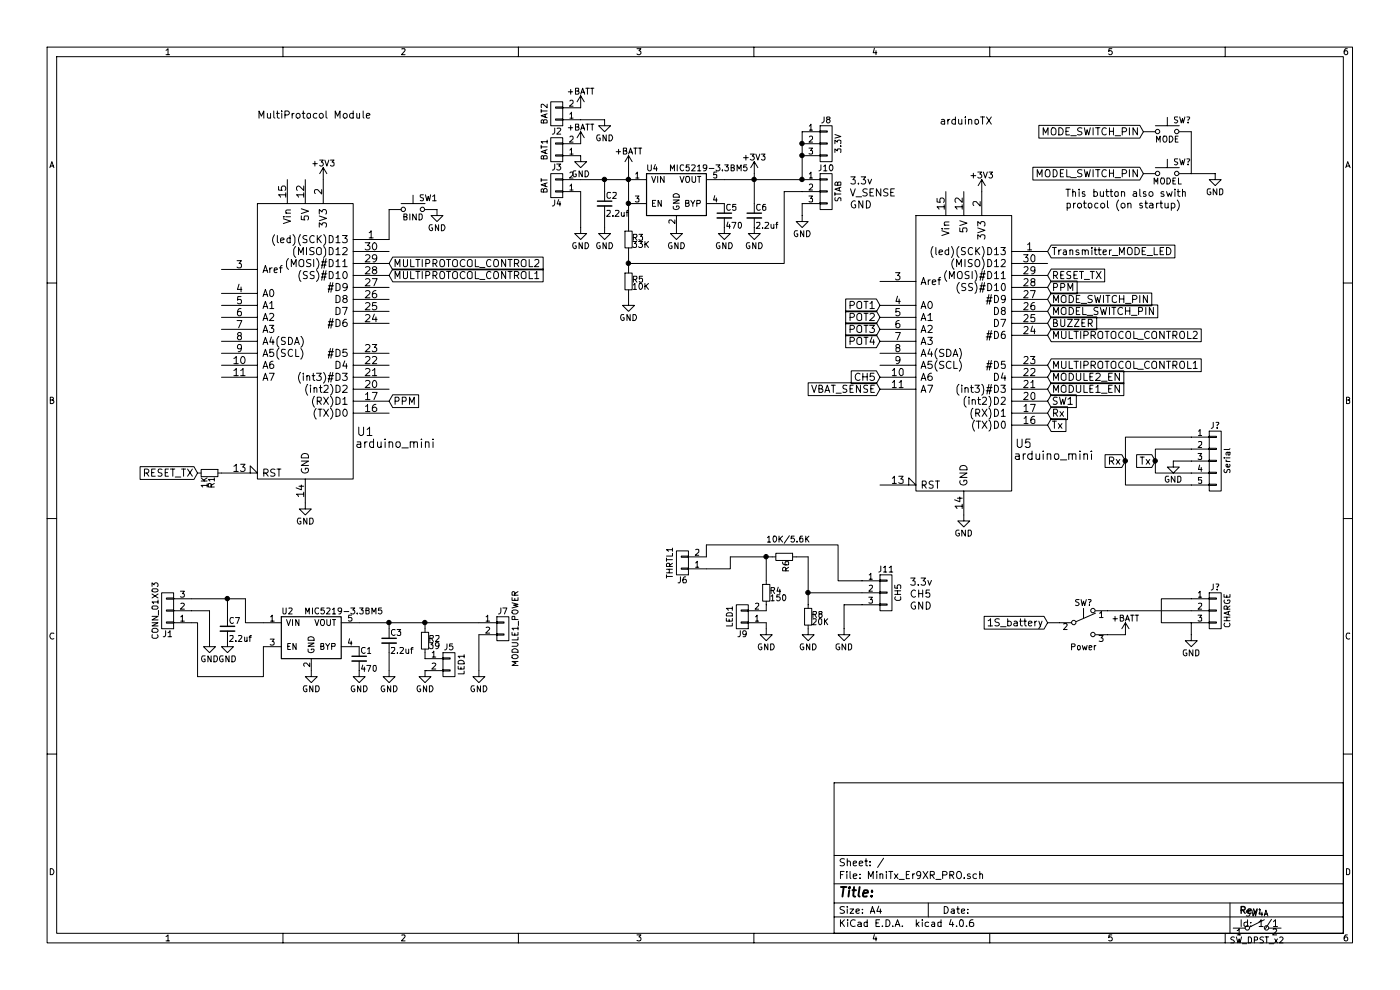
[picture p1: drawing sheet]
EESchema Schematic File Version 2
LIBS:power
LIBS:device
LIBS:transistors
LIBS:conn
LIBS:linear
LIBS:regul
LIBS:74xx
LIBS:cmos4000
LIBS:adc-dac
LIBS:memory
LIBS:xilinx
LIBS:microcontrollers
LIBS:dsp
LIBS:microchip
LIBS:analog_switches
LIBS:motorola
LIBS:texas
LIBS:intel
LIBS:audio
LIBS:interface
LIBS:digital-audio
LIBS:philips
LIBS:display
LIBS:cypress
LIBS:siliconi
LIBS:opto
LIBS:atmel
LIBS:contrib
LIBS:valves
LIBS:atmega328
LIBS:Switches
LIBS:MiniTx_Er9XR_PRO-cache
EELAYER 25 0
EELAYER END
$Descr A4 11693 8268
encoding utf-8
Sheet 1 1
Title ""
Date ""
Rev ""
Comp ""
Comment1 ""
Comment2 ""
Comment3 ""
Comment4 ""
$EndDescr
$Comp
L arduino_mini U1
U 1 1
P 2550 2650
F 0 "U1" H 3050 1700 70  0000 C CNN
F 1 "arduino_mini" H 3300 1600 70  0000 C CNN
F 2 "" H 2550 2600 60  0000 C CNN
F 3 "" H 2550 2650 60  0001 C CNN
	1    2550 2650
	1    0    0    -1  
$EndComp
$Comp
L arduino_mini U5
U 1 1
P 8050 2750
F 0 "U5" H 8550 1800 70  0000 C CNN
F 1 "arduino_mini" H 8800 1700 70  0000 C CNN
F 2 "" H 8050 2700 60  0000 C CNN
F 3 "" H 8050 2750 60  0001 C CNN
	1    8050 2750
	1    0    0    -1  
$EndComp
Text Notes 2150 1000 0    60   ~ 0
MultiProtocol Module
Text Notes 7850 1050 0    60   ~ 0
arduinoTX\n
Text GLabel 7350 2550 0    60   Input ~ 0
POT1
Text GLabel 7350 2650 0    60   Input ~ 0
POT2
Text GLabel 7350 2750 0    60   Input ~ 0
POT3
Text GLabel 7350 2850 0    60   Input ~ 0
POT4
Text GLabel 7350 3150 0    60   Input ~ 0
CH5
Text GLabel 8750 3350 2    60   Input ~ 0
SW1
Text GLabel 8750 3250 2    60   Input ~ 0
MODULE1_EN
Text GLabel 8750 3150 2    60   Input ~ 0
MODULE2_EN
Text GLabel 8750 3050 2    60   Input ~ 0
MULTIPROTOCOL_CONTROL1
Text GLabel 8750 2800 2    60   Input ~ 0
MULTIPROTOCOL_CONTROL2
Text GLabel 8750 2700 2    60   Input ~ 0
BUZZER
Text GLabel 8750 2600 2    60   Input ~ 0
MODEL_SWITCH_PIN
Text GLabel 8750 2500 2    60   Input ~ 0
MODE_SWITCH_PIN
Text GLabel 8750 2400 2    60   Input ~ 0
PPM
Text GLabel 8750 2100 2    60   Input ~ 0
Transmitter_MODE_LED
Text GLabel 7350 3250 0    60   Input ~ 0
VBAT_SENSE
$Comp
L +3V3 #PWR01
U 1 1
P 6300 1450
F 0 "#PWR01" H 6300 1300 50  0001 C CNN
F 1 "+3V3" H 6300 1590 50  0000 C CNN
F 2 "" H 6300 1450 50  0001 C CNN
F 3 "" H 6300 1450 50  0001 C CNN
	1    6300 1450
	1    0    0    -1  
$EndComp
$Comp
L SW_DPST_x2 SW4
U 1 1
P 10500 7750
F 0 "SW4" H 10500 7875 50  0000 C CNN
F 1 "SW_DPST_x2" H 10500 7650 50  0000 C CNN
F 2 "" H 10500 7750 50  0001 C CNN
F 3 "" H 10500 7750 50  0001 C CNN
	1    10500 7750
	1    0    0    -1  
$EndComp
Wire Wire Line
	6750 4950 7200 4950
$Comp
L R_Small R8
U 1 1
P 6750 5150
F 0 "R8" H 6780 5170 50  0000 L CNN
F 1 "20K" H 6780 5110 50  0000 L CNN
F 2 "Resistors_SMD:R_0603_HandSoldering" H 6750 5150 50  0001 C CNN
F 3 "" H 6750 5150 50  0001 C CNN
	1    6750 5150
	1    0    0    -1  
$EndComp
Wire Wire Line
	6750 4650 6750 4950
Wire Wire Line
	6750 4950 6750 5050
Connection ~ 6750 4950
$Comp
L GND #PWR02
U 1 1
P 6750 5250
F 0 "#PWR02" H 6750 5000 50  0001 C CNN
F 1 "GND" H 6750 5100 50  0000 C CNN
F 2 "" H 6750 5250 50  0001 C CNN
F 3 "" H 6750 5250 50  0001 C CNN
	1    6750 5250
	1    0    0    -1  
$EndComp
$Comp
L R_Small R6
U 1 1
P 6550 4650
F 0 "R6" H 6580 4670 50  0000 L CNN
F 1 "10K/5.6K" V 6400 4500 50  0000 L CNN
F 2 "Resistors_SMD:R_0603_HandSoldering" H 6550 4650 50  0001 C CNN
F 3 "" H 6550 4650 50  0001 C CNN
	1    6550 4650
	0    1    1    0   
$EndComp
Text GLabel 3250 2300 2    60   Input ~ 0
MULTIPROTOCOL_CONTROL1
Text GLabel 3250 2200 2    60   Input ~ 0
MULTIPROTOCOL_CONTROL2
$Comp
L GND #PWR03
U 1 1
P 2600 5600
F 0 "#PWR03" H 2600 5350 50  0001 C CNN
F 1 "GND" H 2600 5450 50  0000 C CNN
F 2 "" H 2600 5600 50  0001 C CNN
F 3 "" H 2600 5600 50  0001 C CNN
	1    2600 5600
	1    0    0    -1  
$EndComp
$Comp
L GND #PWR04
U 1 1
P 3550 5600
F 0 "#PWR04" H 3550 5350 50  0001 C CNN
F 1 "GND" H 3550 5450 50  0000 C CNN
F 2 "" H 3550 5600 50  0001 C CNN
F 3 "" H 3550 5600 50  0001 C CNN
	1    3550 5600
	1    0    0    -1  
$EndComp
$Comp
L R_Small R2
U 1 1
P 3550 5350
F 0 "R2" H 3580 5370 50  0000 L CNN
F 1 "39" H 3580 5310 50  0000 L CNN
F 2 "Resistors_SMD:R_0603_HandSoldering" H 3550 5350 50  0001 C CNN
F 3 "" H 3550 5350 50  0001 C CNN
	1    3550 5350
	1    0    0    -1  
$EndComp
$Comp
L GND #PWR05
U 1 1
P 2550 4200
F 0 "#PWR05" H 2550 3950 50  0001 C CNN
F 1 "GND" H 2550 4050 50  0000 C CNN
F 2 "" H 2550 4200 50  0001 C CNN
F 3 "" H 2550 4200 50  0001 C CNN
	1    2550 4200
	1    0    0    -1  
$EndComp
$Comp
L GND #PWR06
U 1 1
P 8050 4300
F 0 "#PWR06" H 8050 4050 50  0001 C CNN
F 1 "GND" H 8050 4150 50  0000 C CNN
F 2 "" H 8050 4300 50  0001 C CNN
F 3 "" H 8050 4300 50  0001 C CNN
	1    8050 4300
	1    0    0    -1  
$EndComp
$Comp
L +3V3 #PWR07
U 1 1
P 8200 1600
F 0 "#PWR07" H 8200 1450 50  0001 C CNN
F 1 "+3V3" H 8200 1740 50  0000 C CNN
F 2 "" H 8200 1600 50  0001 C CNN
F 3 "" H 8200 1600 50  0001 C CNN
	1    8200 1600
	1    0    0    -1  
$EndComp
$Comp
L +3V3 #PWR08
U 1 1
P 2700 1500
F 0 "#PWR08" H 2700 1350 50  0001 C CNN
F 1 "+3V3" H 2700 1640 50  0000 C CNN
F 2 "" H 2700 1500 50  0001 C CNN
F 3 "" H 2700 1500 50  0001 C CNN
	1    2700 1500
	1    0    0    -1  
$EndComp
Text GLabel 8750 2300 2    60   Input ~ 0
RESET_TX
$Comp
L SW_Push SW1
U 1 1
P 3450 1750
F 0 "SW1" H 3500 1850 50  0000 L CNN
F 1 "BIND" H 3450 1690 50  0000 C CNN
F 2 "" H 3450 1950 50  0001 C CNN
F 3 "" H 3450 1950 50  0001 C CNN
	1    3450 1750
	1    0    0    -1  
$EndComp
Wire Wire Line
	3250 1750 3250 2000
$Comp
L GND #PWR09
U 1 1
P 3650 1750
F 0 "#PWR09" H 3650 1500 50  0001 C CNN
F 1 "GND" H 3650 1600 50  0000 C CNN
F 2 "" H 3650 1750 50  0001 C CNN
F 3 "" H 3650 1750 50  0001 C CNN
	1    3650 1750
	1    0    0    -1  
$EndComp
Text GLabel 3250 3350 2    60   Input ~ 0
PPM
$Comp
L R_Small R1
U 1 1
P 1750 3950
F 0 "R1" H 1780 3970 50  0000 L CNN
F 1 "1K" H 1780 3910 50  0000 L CNN
F 2 "" H 1750 3950 50  0001 C CNN
F 3 "" H 1750 3950 50  0001 C CNN
	1    1750 3950
	0    1    1    0   
$EndComp
Text GLabel 1650 3950 0    60   Input ~ 0
RESET_TX
$Comp
L MIC5219-3.3BM5 U2
U 1 1
P 2600 5300
F 0 "U2" H 2350 5500 50  0000 L CNN
F 1 "MIC5219-3.3BM5" H 3200 5500 50  0000 R CNN
F 2 "TO_SOT_Packages_SMD:SOT-23-5" H 3250 5050 50  0001 C CIN
F 3 "" H 2600 5300 50  0000 C CNN
	1    2600 5300
	1    0    0    -1  
$EndComp
$Comp
L C_Small C1
U 1 1
P 3000 5500
F 0 "C1" H 3010 5570 50  0000 L CNN
F 1 "470" H 3010 5420 50  0000 L CNN
F 2 "Capacitors_SMD:C_0603_HandSoldering" H 3000 5500 50  0001 C CNN
F 3 "" H 3000 5500 50  0001 C CNN
	1    3000 5500
	1    0    0    -1  
$EndComp
Wire Wire Line
	3000 5200 3250 5200
Wire Wire Line
	3250 5200 3550 5200
Wire Wire Line
	3550 5200 4000 5200
$Comp
L GND #PWR010
U 1 1
P 3000 5600
F 0 "#PWR010" H 3000 5350 50  0001 C CNN
F 1 "GND" H 3000 5450 50  0000 C CNN
F 2 "" H 3000 5600 50  0001 C CNN
F 3 "" H 3000 5600 50  0001 C CNN
	1    3000 5600
	1    0    0    -1  
$EndComp
$Comp
L C_Small C3
U 1 1
P 3250 5350
F 0 "C3" H 3260 5420 50  0000 L CNN
F 1 "2.2uf" H 3260 5270 50  0000 L CNN
F 2 "Capacitors_SMD:C_0603_HandSoldering" H 3250 5350 50  0001 C CNN
F 3 "" H 3250 5350 50  0001 C CNN
	1    3250 5350
	1    0    0    -1  
$EndComp
$Comp
L GND #PWR011
U 1 1
P 3250 5600
F 0 "#PWR011" H 3250 5350 50  0001 C CNN
F 1 "GND" H 3250 5450 50  0000 C CNN
F 2 "" H 3250 5600 50  0001 C CNN
F 3 "" H 3250 5600 50  0001 C CNN
	1    3250 5600
	1    0    0    -1  
$EndComp
$Comp
L GND #PWR012
U 1 1
P 5650 1900
F 0 "#PWR012" H 5650 1650 50  0001 C CNN
F 1 "GND" H 5650 1750 50  0000 C CNN
F 2 "" H 5650 1900 50  0001 C CNN
F 3 "" H 5650 1900 50  0001 C CNN
	1    5650 1900
	1    0    0    -1  
$EndComp
$Comp
L MIC5219-3.3BM5 U4
U 1 1
P 5650 1600
F 0 "U4" H 5400 1800 50  0000 L CNN
F 1 "MIC5219-3.3BM5" H 6250 1800 50  0000 R CNN
F 2 "TO_SOT_Packages_SMD:SOT-23-5" H 6300 1350 50  0001 C CIN
F 3 "" H 5650 1600 50  0000 C CNN
	1    5650 1600
	1    0    0    -1  
$EndComp
$Comp
L +BATT #PWR013
U 1 1
P 5250 1400
F 0 "#PWR013" H 5250 1250 50  0001 C CNN
F 1 "+BATT" H 5250 1540 50  0000 C CNN
F 2 "" H 5250 1400 50  0001 C CNN
F 3 "" H 5250 1400 50  0001 C CNN
	1    5250 1400
	1    0    0    -1  
$EndComp
$Comp
L C_Small C5
U 1 1
P 6050 1800
F 0 "C5" H 6060 1870 50  0000 L CNN
F 1 "470" H 6060 1720 50  0000 L CNN
F 2 "Capacitors_SMD:C_0603_HandSoldering" H 6050 1800 50  0001 C CNN
F 3 "" H 6050 1800 50  0001 C CNN
	1    6050 1800
	1    0    0    -1  
$EndComp
$Comp
L GND #PWR014
U 1 1
P 6050 1900
F 0 "#PWR014" H 6050 1650 50  0001 C CNN
F 1 "GND" H 6050 1750 50  0000 C CNN
F 2 "" H 6050 1900 50  0001 C CNN
F 3 "" H 6050 1900 50  0001 C CNN
	1    6050 1900
	1    0    0    -1  
$EndComp
$Comp
L C_Small C6
U 1 1
P 6300 1800
F 0 "C6" H 6310 1870 50  0000 L CNN
F 1 "2.2uf" H 6310 1720 50  0000 L CNN
F 2 "Capacitors_SMD:C_0603_HandSoldering" H 6300 1800 50  0001 C CNN
F 3 "" H 6300 1800 50  0001 C CNN
	1    6300 1800
	1    0    0    -1  
$EndComp
$Comp
L GND #PWR015
U 1 1
P 6300 1900
F 0 "#PWR015" H 6300 1650 50  0001 C CNN
F 1 "GND" H 6300 1750 50  0000 C CNN
F 2 "" H 6300 1900 50  0001 C CNN
F 3 "" H 6300 1900 50  0001 C CNN
	1    6300 1900
	1    0    0    -1  
$EndComp
Wire Wire Line
	5250 1400 5250 1500
Wire Wire Line
	5250 1500 5250 1700
Wire Wire Line
	5250 1700 5250 1900
Wire Wire Line
	6700 1500 6300 1500
Wire Wire Line
	6300 1500 6050 1500
$Comp
L CONN_01X02 J5
U 1 1
P 3750 5550
F 0 "J5" H 3750 5700 50  0000 C CNN
F 1 "LED1" V 3850 5550 50  0000 C CNN
F 2 "Connectors:PINHEAD1-2" H 3750 5550 50  0001 C CNN
F 3 "" H 3750 5550 50  0001 C CNN
	1    3750 5550
	1    0    0    -1  
$EndComp
Wire Wire Line
	3550 5500 3550 5450
Wire Wire Line
	3550 5600 3550 5600
Wire Wire Line
	6650 4650 6750 4650
Wire Wire Line
	6100 4650 6400 4650
Wire Wire Line
	6400 4650 6450 4650
$Comp
L CONN_01X02 J9
U 1 1
P 6200 5150
F 0 "J9" H 6200 5300 50  0000 C CNN
F 1 "LED1" V 6300 5150 50  0000 C CNN
F 2 "Connectors:PINHEAD1-2" H 6200 5150 50  0001 C CNN
F 3 "" H 6200 5150 50  0001 C CNN
	1    6200 5150
	-1   0    0    1   
$EndComp
Wire Wire Line
	6400 4650 6400 4850
$Comp
L R_Small R4
U 1 1
P 6400 4950
F 0 "R4" H 6430 4970 50  0000 L CNN
F 1 "150" H 6430 4910 50  0000 L CNN
F 2 "Resistors_SMD:R_0603_HandSoldering" H 6400 4950 50  0001 C CNN
F 3 "" H 6400 4950 50  0001 C CNN
	1    6400 4950
	1    0    0    -1  
$EndComp
Wire Wire Line
	6400 5100 6400 5050
$Comp
L GND #PWR016
U 1 1
P 6400 5250
F 0 "#PWR016" H 6400 5000 50  0001 C CNN
F 1 "GND" H 6400 5100 50  0000 C CNN
F 2 "" H 6400 5250 50  0001 C CNN
F 3 "" H 6400 5250 50  0001 C CNN
	1    6400 5250
	1    0    0    -1  
$EndComp
$Comp
L CONN_01X02 J7
U 1 1
P 4200 5250
F 0 "J7" H 4200 5400 50  0000 C CNN
F 1 "MODULE1_POWER" V 4300 5250 50  0000 C CNN
F 2 "Connectors:PINHEAD1-2" H 4200 5250 50  0001 C CNN
F 3 "" H 4200 5250 50  0001 C CNN
	1    4200 5250
	1    0    0    -1  
$EndComp
$Comp
L GND #PWR017
U 1 1
P 4000 5600
F 0 "#PWR017" H 4000 5350 50  0001 C CNN
F 1 "GND" H 4000 5450 50  0000 C CNN
F 2 "" H 4000 5600 50  0001 C CNN
F 3 "" H 4000 5600 50  0001 C CNN
	1    4000 5600
	1    0    0    -1  
$EndComp
$Comp
L GND #PWR018
U 1 1
P 1750 5350
F 0 "#PWR018" H 1750 5100 50  0001 C CNN
F 1 "GND" H 1750 5200 50  0000 C CNN
F 2 "" H 1750 5350 50  0001 C CNN
F 3 "" H 1750 5350 50  0001 C CNN
	1    1750 5350
	1    0    0    -1  
$EndComp
Wire Wire Line
	1600 5000 1900 5000
Wire Wire Line
	1900 5000 2050 5000
Wire Wire Line
	3550 5250 3550 5200
Connection ~ 3550 5200
Wire Wire Line
	3250 5250 3250 5200
Connection ~ 3250 5200
$Comp
L GND #PWR019
U 1 1
P 1900 5350
F 0 "#PWR019" H 1900 5100 50  0001 C CNN
F 1 "GND" H 1900 5200 50  0000 C CNN
F 2 "" H 1900 5350 50  0001 C CNN
F 3 "" H 1900 5350 50  0001 C CNN
	1    1900 5350
	1    0    0    -1  
$EndComp
$Comp
L CONN_01X03 J1
U 1 1
P 1400 5100
F 0 "J1" H 1400 5300 50  0000 C CNN
F 1 "CONN_01X03" V 1500 5100 50  0000 C CNN
F 2 "Connectors:PINHEAD1-3" H 1400 5100 50  0001 C CNN
F 3 "" H 1400 5100 50  0001 C CNN
	1    1400 5100
	-1   0    0    1   
$EndComp
Wire Wire Line
	1750 5100 1600 5100
Wire Wire Line
	1650 5650 2200 5650
Wire Wire Line
	2200 5650 2200 5400
$Comp
L C_Small C7
U 1 1
P 1900 5250
F 0 "C7" H 1910 5320 50  0000 L CNN
F 1 "2.2uf" H 1910 5170 50  0000 L CNN
F 2 "Capacitors_SMD:C_0603_HandSoldering" H 1900 5250 50  0001 C CNN
F 3 "" H 1900 5250 50  0001 C CNN
	1    1900 5250
	1    0    0    -1  
$EndComp
Wire Wire Line
	1900 5150 1900 5000
Connection ~ 1900 5000
Wire Wire Line
	2050 5000 2050 5200
Wire Wire Line
	2050 5200 2200 5200
Wire Wire Line
	1600 5200 1650 5200
Wire Wire Line
	1650 5200 1650 5650
Wire Wire Line
	1750 5100 1750 5350
Wire Wire Line
	3250 5600 3250 5450
Wire Wire Line
	4000 5300 4000 5600
Wire Wire Line
	5900 4550 5900 4650
Wire Wire Line
	5900 4750 6100 4750
Wire Wire Line
	6100 4750 6100 4650
Connection ~ 6400 4650
$Comp
L CONN_01X02 J6
U 1 1
P 5700 4700
F 0 "J6" H 5700 4850 50  0000 C CNN
F 1 "THRTL1" V 5800 4700 50  0000 C CNN
F 2 "Connectors:PINHEAD1-2" H 5700 4700 50  0001 C CNN
F 3 "" H 5700 4700 50  0001 C CNN
	1    5700 4700
	-1   0    0    1   
$EndComp
$Comp
L GND #PWR020
U 1 1
P 7050 5250
F 0 "#PWR020" H 7050 5000 50  0001 C CNN
F 1 "GND" H 7050 5100 50  0000 C CNN
F 2 "" H 7050 5250 50  0001 C CNN
F 3 "" H 7050 5250 50  0001 C CNN
	1    7050 5250
	1    0    0    -1  
$EndComp
Wire Wire Line
	7050 5050 7050 5250
Wire Wire Line
	6400 5250 6400 5200
$Comp
L CONN_01X03 J11
U 1 1
P 7400 4950
F 0 "J11" H 7400 5150 50  0000 C CNN
F 1 "CH5" V 7500 4950 50  0000 C CNN
F 2 "Connectors:PINHEAD1-3" H 7400 4950 50  0001 C CNN
F 3 "" H 7400 4950 50  0001 C CNN
	1    7400 4950
	1    0    0    -1  
$EndComp
Wire Wire Line
	7200 5050 7050 5050
Wire Wire Line
	5900 4550 7000 4550
Wire Wire Line
	7000 4550 7000 4850
Wire Wire Line
	7000 4850 7200 4850
Text Notes 7600 4900 0    60   ~ 0
3.3v
Text Notes 7600 5000 0    60   ~ 0
CH5
Text Notes 7600 5100 0    60   ~ 0
GND
$Comp
L R_Small R3
U 1 1
P 5250 2000
F 0 "R3" H 5280 2020 50  0000 L CNN
F 1 "33K" H 5280 1960 50  0000 L CNN
F 2 "Resistors_SMD:R_0603_HandSoldering" H 5250 2000 50  0001 C CNN
F 3 "" H 5250 2000 50  0001 C CNN
	1    5250 2000
	1    0    0    -1  
$EndComp
$Comp
L R_Small R5
U 1 1
P 5250 2350
F 0 "R5" H 5280 2370 50  0000 L CNN
F 1 "10K" H 5280 2310 50  0000 L CNN
F 2 "Resistors_SMD:R_0603_HandSoldering" H 5250 2350 50  0001 C CNN
F 3 "" H 5250 2350 50  0001 C CNN
	1    5250 2350
	1    0    0    -1  
$EndComp
$Comp
L GND #PWR021
U 1 1
P 5250 2500
F 0 "#PWR021" H 5250 2250 50  0001 C CNN
F 1 "GND" H 5250 2350 50  0000 C CNN
F 2 "" H 5250 2500 50  0001 C CNN
F 3 "" H 5250 2500 50  0001 C CNN
	1    5250 2500
	1    0    0    -1  
$EndComp
Connection ~ 5250 1700
Wire Wire Line
	5250 2100 5250 2200
Wire Wire Line
	5250 2200 5250 2250
Wire Wire Line
	5250 2500 5250 2450
Connection ~ 5250 2200
$Comp
L C_Small C2
U 1 1
P 5050 1700
F 0 "C2" H 5060 1770 50  0000 L CNN
F 1 "2.2uf" H 5060 1620 50  0000 L CNN
F 2 "Capacitors_SMD:C_0603_HandSoldering" H 5050 1700 50  0001 C CNN
F 3 "" H 5050 1700 50  0001 C CNN
	1    5050 1700
	1    0    0    -1  
$EndComp
Wire Wire Line
	4850 1500 5050 1500
Wire Wire Line
	5050 1500 5250 1500
$Comp
L GND #PWR022
U 1 1
P 5050 1900
F 0 "#PWR022" H 5050 1650 50  0001 C CNN
F 1 "GND" H 5050 1750 50  0000 C CNN
F 2 "" H 5050 1900 50  0001 C CNN
F 3 "" H 5050 1900 50  0001 C CNN
	1    5050 1900
	1    0    0    -1  
$EndComp
Connection ~ 5250 1500
Wire Wire Line
	6300 1450 6300 1500
Wire Wire Line
	6300 1500 6300 1700
Connection ~ 6300 1500
$Comp
L CONN_01X02 J4
U 1 1
P 4650 1550
F 0 "J4" H 4650 1700 50  0000 C CNN
F 1 "BAT" V 4750 1550 50  0000 C CNN
F 2 "Connectors:PINHEAD1-2" H 4650 1550 50  0001 C CNN
F 3 "" H 4650 1550 50  0001 C CNN
	1    4650 1550
	-1   0    0    1   
$EndComp
Connection ~ 5050 1500
Wire Wire Line
	5050 1500 5050 1600
Wire Wire Line
	5050 1800 5050 1900
$Comp
L GND #PWR023
U 1 1
P 4850 1900
F 0 "#PWR023" H 4850 1650 50  0001 C CNN
F 1 "GND" H 4850 1750 50  0000 C CNN
F 2 "" H 4850 1900 50  0001 C CNN
F 3 "" H 4850 1900 50  0001 C CNN
	1    4850 1900
	1    0    0    -1  
$EndComp
Wire Wire Line
	4850 1600 4850 1900
$Comp
L CONN_01X03 J10
U 1 1
P 6900 1600
F 0 "J10" H 6900 1800 50  0000 C CNN
F 1 "STAB" V 7000 1600 50  0000 C CNN
F 2 "Connectors:PINHEAD1-3" H 6900 1600 50  0001 C CNN
F 3 "" H 6900 1600 50  0001 C CNN
	1    6900 1600
	1    0    0    -1  
$EndComp
$Comp
L GND #PWR024
U 1 1
P 6700 1800
F 0 "#PWR024" H 6700 1550 50  0001 C CNN
F 1 "GND" H 6700 1650 50  0000 C CNN
F 2 "" H 6700 1800 50  0001 C CNN
F 3 "" H 6700 1800 50  0001 C CNN
	1    6700 1800
	1    0    0    -1  
$EndComp
Wire Wire Line
	6700 1600 6550 1600
Text Notes 7100 1550 0    60   ~ 0
3.3v
Text Notes 7100 1650 0    60   ~ 0
V_SENSE
Text Notes 7100 1750 0    60   ~ 0
GND
Wire Wire Line
	6550 1600 6550 2200
Wire Wire Line
	6550 2200 5250 2200
Wire Wire Line
	6700 1700 6700 1800
$Comp
L CONN_01X03 J8
U 1 1
P 6900 1200
F 0 "J8" H 6900 1400 50  0000 C CNN
F 1 "3.3V" V 7000 1200 50  0000 C CNN
F 2 "Connectors:PINHEAD1-3" H 6900 1200 50  0001 C CNN
F 3 "" H 6900 1200 50  0001 C CNN
	1    6900 1200
	1    0    0    -1  
$EndComp
Wire Wire Line
	6700 1100 6700 1200
Wire Wire Line
	6700 1200 6700 1300
Wire Wire Line
	6700 1300 6700 1500
Connection ~ 6700 1200
Connection ~ 6700 1300
Connection ~ 6700 1500
$Comp
L CONN_01X02 J3
U 1 1
P 4650 1250
F 0 "J3" H 4650 1400 50  0000 C CNN
F 1 "BAT1" V 4750 1250 50  0000 C CNN
F 2 "Connectors:PINHEAD1-2" H 4650 1250 50  0001 C CNN
F 3 "" H 4650 1250 50  0001 C CNN
	1    4650 1250
	-1   0    0    1   
$EndComp
$Comp
L CONN_01X02 J2
U 1 1
P 4650 950
F 0 "J2" H 4650 1100 50  0000 C CNN
F 1 "BAT2" V 4750 950 50  0000 C CNN
F 2 "Connectors:PINHEAD1-2" H 4650 950 50  0001 C CNN
F 3 "" H 4650 950 50  0001 C CNN
	1    4650 950 
	-1   0    0    1   
$EndComp
$Comp
L +BATT #PWR025
U 1 1
P 4850 900
F 0 "#PWR025" H 4850 750 50  0001 C CNN
F 1 "+BATT" H 4850 1040 50  0000 C CNN
F 2 "" H 4850 900 50  0001 C CNN
F 3 "" H 4850 900 50  0001 C CNN
	1    4850 900 
	1    0    0    -1  
$EndComp
$Comp
L +BATT #PWR026
U 1 1
P 4850 1200
F 0 "#PWR026" H 4850 1050 50  0001 C CNN
F 1 "+BATT" H 4850 1340 50  0000 C CNN
F 2 "" H 4850 1200 50  0001 C CNN
F 3 "" H 4850 1200 50  0001 C CNN
	1    4850 1200
	1    0    0    -1  
$EndComp
$Comp
L GND #PWR027
U 1 1
P 4850 1300
F 0 "#PWR027" H 4850 1050 50  0001 C CNN
F 1 "GND" H 4850 1150 50  0000 C CNN
F 2 "" H 4850 1300 50  0001 C CNN
F 3 "" H 4850 1300 50  0001 C CNN
	1    4850 1300
	1    0    0    -1  
$EndComp
$Comp
L GND #PWR028
U 1 1
P 5050 1000
F 0 "#PWR028" H 5050 750 50  0001 C CNN
F 1 "GND" H 5050 850 50  0000 C CNN
F 2 "" H 5050 1000 50  0001 C CNN
F 3 "" H 5050 1000 50  0001 C CNN
	1    5050 1000
	1    0    0    -1  
$EndComp
Wire Wire Line
	5050 1000 4850 1000
$Comp
L SW_Push SW?
U 1 1
P 9750 1100
F 0 "SW?" H 9800 1200 50  0000 L CNN
F 1 "MODE" H 9750 1040 50  0000 C CNN
F 2 "" H 9750 1300 50  0001 C CNN
F 3 "" H 9750 1300 50  0001 C CNN
	1    9750 1100
	1    0    0    -1  
$EndComp
$Comp
L SW_Push SW?
U 1 1
P 9750 1450
F 0 "SW?" H 9800 1550 50  0000 L CNN
F 1 "MODEL" H 9750 1390 50  0000 C CNN
F 2 "" H 9750 1650 50  0001 C CNN
F 3 "" H 9750 1650 50  0001 C CNN
	1    9750 1450
	1    0    0    -1  
$EndComp
Wire Wire Line
	9950 1100 9950 1450
$Comp
L GND #PWR?
U 1 1
P 10150 1450
F 0 "#PWR?" H 10150 1200 50  0001 C CNN
F 1 "GND" H 10150 1300 50  0000 C CNN
F 2 "" H 10150 1450 50  0001 C CNN
F 3 "" H 10150 1450 50  0001 C CNN
	1    10150 1450
	1    0    0    -1  
$EndComp
Wire Wire Line
	9950 1450 10150 1450
Text GLabel 9550 1100 0    60   Input ~ 0
MODE_SWITCH_PIN
Text GLabel 9550 1450 0    60   Input ~ 0
MODEL_SWITCH_PIN
Text Notes 8900 1750 0    60   ~ 0
This button also swith \nprotocol (on startup)
$Comp
L CONN_01X03 J?
U 1 1
P 10150 5100
F 0 "J?" H 10150 5300 50  0000 C CNN
F 1 "CHARGE" V 10250 5100 50  0000 C CNN
F 2 "" H 10150 5100 50  0001 C CNN
F 3 "" H 10150 5100 50  0001 C CNN
	1    10150 5100
	1    0    0    -1  
$EndComp
Wire Wire Line
	9950 5000 9700 5000
Wire Wire Line
	9700 5000 9700 5200
Wire Wire Line
	9700 5200 9950 5200
$Comp
L GND #PWR?
U 1 1
P 9950 5300
F 0 "#PWR?" H 9950 5050 50  0001 C CNN
F 1 "GND" H 9950 5150 50  0000 C CNN
F 2 "" H 9950 5300 50  0001 C CNN
F 3 "" H 9950 5300 50  0001 C CNN
	1    9950 5300
	1    0    0    -1  
$EndComp
Wire Wire Line
	9950 5200 9950 5300
$Comp
L SW_Push_SPDT SW?
U 1 1
P 9050 5200
F 0 "SW?" H 9050 5370 50  0000 C CNN
F 1 "Power" H 9050 5000 50  0000 C CNN
F 2 "" H 9050 5200 50  0001 C CNN
F 3 "" H 9050 5200 50  0001 C CNN
	1    9050 5200
	1    0    0    -1  
$EndComp
$Comp
L +BATT #PWR?
U 1 1
P 9400 5300
F 0 "#PWR?" H 9400 5150 50  0001 C CNN
F 1 "+BATT" H 9400 5440 50  0000 C CNN
F 2 "" H 9400 5300 50  0001 C CNN
F 3 "" H 9400 5300 50  0001 C CNN
	1    9400 5300
	1    0    0    -1  
$EndComp
Wire Wire Line
	8750 5200 8850 5200
Wire Wire Line
	9250 5100 9950 5100
Wire Wire Line
	9250 5300 9400 5300
Text GLabel 8750 5200 0    60   Input ~ 0
1S_battery
$Comp
L CONN_01X05 J?
U 1 1
P 10150 3850
F 0 "J?" H 10150 4150 50  0000 C CNN
F 1 "Serial" V 10250 3850 50  0000 C CNN
F 2 "" H 10150 3850 50  0001 C CNN
F 3 "" H 10150 3850 50  0001 C CNN
	1    10150 3850
	1    0    0    -1  
$EndComp
Text GLabel 9400 3850 0    60   Input ~ 0
Rx
Text GLabel 9650 3850 0    60   Input ~ 0
Tx
$Comp
L GND #PWR?
U 1 1
P 9800 3850
F 0 "#PWR?" H 9800 3600 50  0001 C CNN
F 1 "GND" H 9800 3700 50  0000 C CNN
F 2 "" H 9800 3850 50  0001 C CNN
F 3 "" H 9800 3850 50  0001 C CNN
	1    9800 3850
	1    0    0    -1  
$EndComp
Wire Wire Line
	9950 3850 9800 3850
Text GLabel 8750 3450 2    60   Input ~ 0
Rx
Text GLabel 8750 3550 2    60   Input ~ 0
Tx
Wire Wire Line
	9950 3750 9650 3750
Wire Wire Line
	9650 3750 9650 3850
Wire Wire Line
	9650 3850 9650 3950
Wire Wire Line
	9650 3950 9950 3950
Wire Wire Line
	9950 4050 9400 4050
Wire Wire Line
	9400 4050 9400 3850
Wire Wire Line
	9400 3850 9400 3650
Wire Wire Line
	9400 3650 9950 3650
Connection ~ 9650 3850
Connection ~ 9400 3850
$EndSCHEMATC
